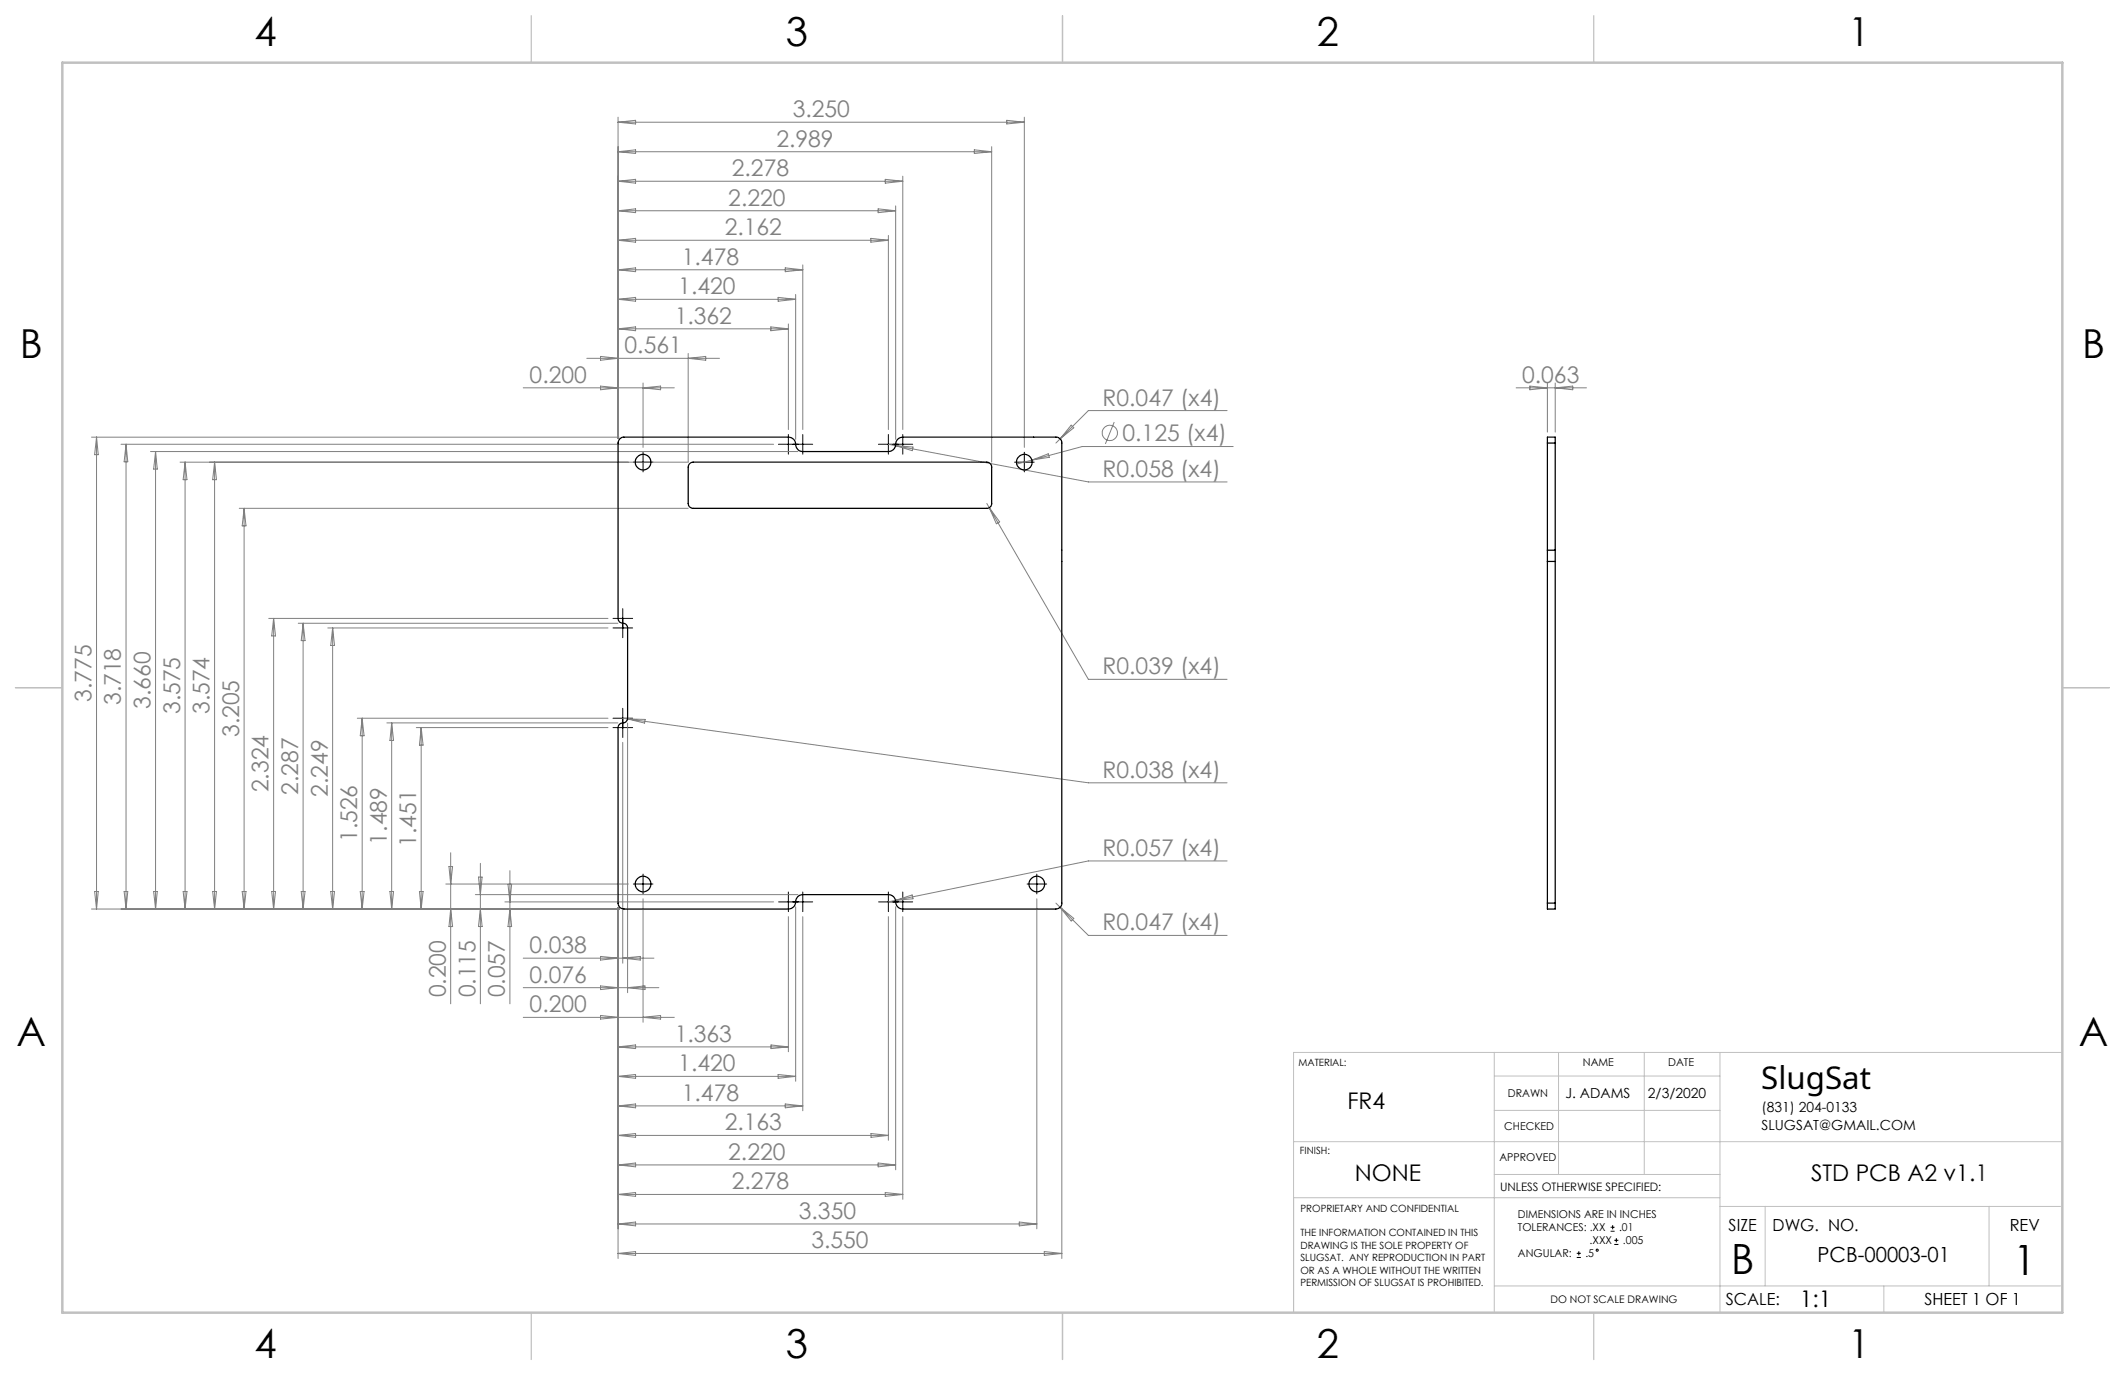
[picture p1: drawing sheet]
<svg xmlns="http://www.w3.org/2000/svg" width="432mm" height="279mm" viewBox="0 0 432 279" stroke-linecap="round" stroke-linejoin="round" font-family="sans-serif">
<g fill="none" stroke="#808080" stroke-width=".2">
<path d="M125.6 23.8v65.2M125.6 24.8l3.6-.4v.8zM125.6 30.8l3.6-.4v.8zM125.6 36.8l3.6-.4v.8zM125.6 36.8h57.8M125.6 30.8h75.9M125.6 24.8h82.5M179.9 36.4l3.5 .4-3.5 .4zM183.4 35.8v51.5M198 30.4l3.5 .4-3.5 .4zM201.5 29.8v64.1M204.6 24.4l3.5 .4-3.5 .4z"/>
<path d="M208.1 23.8v67.1M125.6 42.8l3.6-.4v.8zM125.6 48.8l3.6-.4v.8zM125.6 54.8l3.6-.4v.8zM125.6 54.8h37.5M125.6 48.8h54.9M125.6 42.8h56.4M159.6 54.4l3.5 .4-3.5 .4zM161.7 59.8v29.5M163.1 53.8v33.5M177 48.4l3.5 .4-3.5 .4zM178.4 42.4l3.6 .4-3.6 .4z"/>
<path d="M180.5 47.8v39.5M182 41.8v47.5M106.3 78.8h30.7M119.2 72.8h27M122 72.4l3.6 .4-3.6 .4zM122 78.5l3.6 .3-3.6 .4zM125.6 60.8l3.6-.4v.8zM125.6 66.8l3.6-.4v.8zM125.6 66.8h34.6M125.6 60.8h36.1M130.7 77.8v13.1M130.7 78.8l3.5-.3v.7z"/>
<path d="M139.8 71.8v22.1h-103.2M139.8 72.8l3.6-.4v.8zM156.6 66.4l3.6 .4-3.6 .4zM158.1 60.4l3.6 .4-3.6 .4zM160.2 65.8v21.5M308.1 78.8h14.3M310.9 78.5l3.5 .3-3.5 .4zM314.4 77.8v10M316 77.8v10M316 78.8l3.6-.3v.7zM18.6 88.8h107.2M19.6 88.8v95.9"/>
<path d="M19.6 88.8l.4 3.6h-.8zM24.6 90.3h132.6M25.6 90.3v94.4M25.6 90.3l.4 3.5h-.8zM30.6 91.8h131.5M31.6 91.8v92.9M31.6 91.8l.4 3.5h-.8zM37.6 93.9l.4 3.6h-.8zM37.6 93.9v90.8M43.6 93.9v90.8M43.6 93.9l.4 3.6h-.8zM180.5 90.3l1.5 .3"/>
<path d="M182 90.6l39.2 7.3h28.1M182 90.6l3.5 .2-.1 .8zM209.7 93.5l-3.1 .8M209.7 93.5l3.3-1.3 .2 .7zM217.7 86.4l.5 .5-2.8 2.3zM226.4 85.8l-1.8 4.4M249.3 83.4h-28.1l-6.6 6.6M250.6 90.7h-30.7l-10.2 2.8M48.6 103.3h91.2M49.6 103.3v81.4M49.6 103.3l.4 3.6h-.8zM200.5 102.3l.5 .9"/>
<path d="M201 103.2l20.2 34.8h28.1M201 103.2l2.1 2.8-.6 .4zM54.6 125.7h68.9M55.6 125.7v59M55.6 125.7l.4 3.5h-.8zM60.6 126.6h65M61.6 126.6v58.1M61.6 126.6l.4 3.6h-.8zM66.6 127.6h56.9M67.6 127.6v57.1M67.6 127.6l.4 3.6h-.8zM72.6 145.9h50.9"/>
<path d="M73.6 145.9v38.8M73.6 145.9l.4 3.6h-.8zM78.6 146.9h47M79.6 146.9v37.8M79.6 146.9l.4 3.6h-.8zM84.6 147.8h38.9M85.6 147.8v36.9M85.6 147.8l.4 3.6h-.8zM126.5 150.8v44.9M126.5 145.9l1 .2M127.5 146.1l93.7 13h28.1M127.5 146.1l3.6 .1-.1 .7z"/>
<path d="M127.5 146.9v54.8M90.6 179.6h37.1M91.2 176.1h.8l-.4 3.5zM91.6 173.3v30.7M97.2 178.2h.8l-.4 3.6zM97.6 175.4v28.6M103.2 179.7h.8l-.4 3.6zM103.6 176.9v27.1M249.3 174.9h-28.1l-39.2 8.1M18.6 184.7h107.2M19.2 181.2h.8l-.4 3.5zM25.2 181.2h.8l-.4 3.5z"/>
<path d="M31.2 181.2h.8l-.4 3.5zM37.2 181.2h.8l-.4 3.5zM43.2 181.2h.8l-.4 3.5zM49.2 181.2h.8l-.4 3.5zM55.2 181.2h.8l-.4 3.5zM61.2 181.2h.8l-.4 3.5zM67.2 181.2h.8l-.4 3.5zM73.2 181.2h.8l-.4 3.5zM79.2 181.2h.8l-.4 3.5zM85.2 181.2h.8l-.4 3.5zM91.6 184.7l.4 3.6h-.8zM96.6 181.8h65.5"/>
<path d="M97.6 184.7l.4 3.6h-.8zM102.6 183.3h54.6M103.6 184.7l.4 3.6h-.8zM106.3 194.7h26.6M122 194.3l3.6 .4-3.6 .4zM125.6 184.5v71.2M126.5 194.7l3.6-.4v.8zM130.7 182.6v25.1M160.2 186.3v27.4M161.7 184.3v35.4M163.1 186.3v39.4M180.5 186.3v45.4"/>
<path d="M182 183l-1.5 .3M182 183l3.3-1.1 .2 .7zM182 184.3v53.4M183.4 186.3v57.4M210.7 182.6v67.1M214.6 183.5l6.6 6.6h28.1M215.4 184.4l2.8 2.2-.5 .5zM215.8 184.5v71.2M106.3 200.7h27.6M106.3 206.7h30.7M122 200.3l3.6 .4-3.6 .4zM122 206.3l3.6 .4-3.6 .4z"/>
<path d="M125.6 212.7h34.6M125.6 212.7l3.6-.4v.8zM125.6 218.7l3.6-.4v.8zM125.6 218.7h36.1M127.5 200.7l3.6-.4v.8zM130.7 206.7l3.5-.4v.8zM156.7 212.3l3.5 .4-3.5 .4zM158.1 218.3l3.6 .4-3.6 .4zM125.6 224.7l3.6-.4v.8zM125.6 230.7l3.6-.4v.8zM125.6 236.7l3.6-.4v.8zM125.6 224.7h37.5"/>
<path d="M125.6 230.7h54.9M125.6 236.7h56.4M159.6 224.3l3.5 .4-3.5 .4zM177 230.3l3.5 .4-3.5 .4zM178.4 236.3l3.6 .4-3.6 .4zM125.6 242.7l3.6-.4v.8zM125.6 248.7l3.6-.4v.8zM125.6 254.7l3.6-.4v.8zM125.6 242.7h57.8M125.6 248.7h85.1M125.6 254.7h90.2M179.9 242.3l3.5 .4-3.5 .4z"/>
<path d="M207.1 248.3l3.6 .4-3.6 .4zM212.2 254.3l3.6 .4-3.6 .4z"/>
<circle cx="225.5" cy="88" r="1.55"/>
</g>
<g fill="none" stroke="#000" stroke-width=".2">
<path d="M128.7 93.9h4M130.7 91.9v4M158.2 90.3h6.9M160.2 88.3v4M163.1 88.3v4M178.5 90.3h7M180.5 88.3v4M183.4 88.3v4M206.2 93.9h3.9M208.1 91.9v4M124.6 127.6h4M124.6 125.7h4"/>
<path d="M126.5 123.7v5.9M124.6 147.8h4M124.6 145.9h4M126.5 143.9v6M128.7 179.6h4M130.7 177.6v4M208.7 179.6h4M210.7 177.6v4M158.2 183.3h6.9M160.2 181.3v3.9M163.1 181.3v3.9M178.5 183.3h7"/>
<path d="M180.5 181.3v3.9M183.4 181.3v3.9M320.4 255.5h.8M320.4 254.7h.8M320.8 254.2v.9M327.3 250.2h.8M327.3 249.4h.8M327.7 249v.8M328 252.9h.9M328 252h.9M328.4 251.6v.8"/>
<circle cx="324.5" cy="254" r=".22"/>
</g>
<g fill="none" stroke="#c0c0c0" stroke-width=".2">
<path d="M303.6 213.9v52.7M303.6 218.7h45.9M316.7 213.9v24.8M334.1 213.9v24.8M349.5 213.9v52.8M419.1 213.9h-156.2v52.8M262.9 232h156.2M303.6 238.7h45.9M303.6 225.6h45.9M262.9 243.4h86.6M349.5 245.1h69.2M358.7 245.1v16.2"/>
<path d="M404.2 245.1v16.2M303.6 261.3h115.1M382.8 261.3v5.4"/>
</g>
<path d="M108 3.2v9.5M215.9 3.2v9.5M323.8 3.2v9.5M3.1 139.7h9.6M419.1 139.7h9.5M108 266.7v9.6M215.9 266.7v9.6M323.8 266.7v9.6" fill="none" stroke="#c0c0c0" stroke-width=".25"/>
<path d="M12.7 12.7h406.4v254h-406.4z" fill="none" stroke="#c0c0c0" stroke-width=".5"/>
<g fill="none" stroke="#000" stroke-width=".25">
<path d="M125.9 89.2l.7-.4h33.6a1.53 1.53 0 0 1 1.5 1.8l.4 .7 .5 .4 .5 .1h17.4a1.53 1.53 0 0 0 1.5-1.8l.2-.5 .4-.4 .8-.3h31.2a1.2 1.2 0 0 1 1.2 1.2v93.5a1.2 1.2 0 0 1-1.2 1.2h-31.2a1.53 1.53 0 0 1-1.4-1.7l-.4-.8-.5-.3-.6-.1h-17.4a1.53 1.53 0 0 0-1.5 1.8l-.3 .7-.5 .3-.6 .1h-33.4a1.2 1.2 0 0 1-1.2-1.2v-35.7a1.17 1.17 0 0 1 1.3-1l.5-.3 .1-.6v-18.3a1.04 1.04 0 0 0-1.1-1l-.5-.2-.3-.7v-35.7zM140.1 94.2l.7-.3h59.7a1.02 1.02 0 0 1 1 1v7.4a.96 .96 0 0 1-1 1h-59.7a.96 .96 0 0 1-1-1v-7.4zM314.4 90v-1.2h1.6v1.2M314.4 90v93.5M314.4 90h1.6M316 90v93.5M314.4 114.1h1.6M314.4 111.8h1.6M314.4 183.5v1.2h1.6v-1.2M314.4 183.5h1.6"/>
<circle cx="130.7" cy="93.9" r="1.58"/>
<circle cx="208.1" cy="93.9" r="1.58"/>
<circle cx="130.7" cy="179.6" r="1.58"/>
<circle cx="210.7" cy="179.6" r="1.58"/>
</g>
<g font-size="8.5">
<text x="351.8" y="259">B</text>
<text x="409.1" y="259.1">1</text>
</g>
<g font-size="8.1">
<text x="51.7" y="9.3">4</text>
<text x="159.7" y="9.3">3</text>
<text x="267.6" y="9.3">2</text>
<text x="375.6" y="9.3">1</text>
<text x="4" y="72.8">B</text>
<text x="423.1" y="72.8">B</text>
<text x="3.3" y="212.5">A</text>
<text x="422.4" y="212.5">A</text>
<text x="51.7" y="276">4</text>
<text x="159.7" y="276">3</text>
<text x="267.6" y="276">2</text>
<text x="375.6" y="276">1</text>
</g>
<text font-size="6.3" x="357.9" y="221.3">SlugSat</text>
<g font-size="4.7" fill="#808080">
<text x="161.1" y="23.8">3.250</text>
<text x="157.8" y="29.8">2.989</text>
<text x="148.7" y="35.8">2.278</text>
<text x="148" y="41.8">2.220</text>
<text x="147.3" y="47.8">2.162</text>
<text x="138.6" y="53.8">1.478</text>
<text x="137.8" y="59.8">1.420</text>
<text x="137.1" y="65.8">1.362</text>
<text x="126.9" y="71.8">0.561</text>
<text x="107.6" y="77.8">0.200</text>
<text x="309.3" y="77.8">0.063</text>
<text x="224" y="82.4">R0.047 (x4)</text>
<text x="228.1" y="89.7">0.125 (x4)</text>
<text x="224" y="96.9">R0.058 (x4)</text>
<text x="224" y="137">R0.039 (x4)</text>
<text x="18.6" y="142.6" transform="rotate(-90 18.6 142.6)">3.775</text>
<text x="24.6" y="143.3" transform="rotate(-90 24.6 143.3)">3.718</text>
<text x="30.6" y="144" transform="rotate(-90 30.6 144)">3.660</text>
<text x="36.6" y="145.1" transform="rotate(-90 36.6 145.1)">3.575</text>
<text x="42.6" y="145.1" transform="rotate(-90 42.6 145.1)">3.574</text>
<text x="48.6" y="149.8" transform="rotate(-90 48.6 149.8)">3.205</text>
<text x="54.6" y="161" transform="rotate(-90 54.6 161)">2.324</text>
<text x="60.6" y="161.5" transform="rotate(-90 60.6 161.5)">2.287</text>
<text x="66.6" y="162" transform="rotate(-90 66.6 162)">2.249</text>
<text x="224" y="158">R0.038 (x4)</text>
<text x="72.6" y="171.1" transform="rotate(-90 72.6 171.1)">1.526</text>
<text x="78.6" y="171.6" transform="rotate(-90 78.6 171.6)">1.489</text>
<text x="84.6" y="172.1" transform="rotate(-90 84.6 172.1)">1.451</text>
<text x="224" y="173.9">R0.057 (x4)</text>
<text x="224" y="189">R0.047 (x4)</text>
<text x="107.6" y="193.7">0.038</text>
<text x="90.6" y="202.7" transform="rotate(-90 90.6 202.7)">0.200</text>
<text x="96.6" y="202.7" transform="rotate(-90 96.6 202.7)">0.115</text>
<text x="102.6" y="202.7" transform="rotate(-90 102.6 202.7)">0.057</text>
<text x="107.6" y="199.7">0.076</text>
<text x="107.6" y="205.7">0.200</text>
<text x="137.1" y="211.7">1.363</text>
<text x="137.8" y="217.7">1.420</text>
<text x="138.6" y="223.7">1.478</text>
<text x="147.3" y="229.7">2.163</text>
<text x="148" y="235.7">2.220</text>
<text x="148.7" y="241.7">2.278</text>
<text x="162.3" y="247.7">3.350</text>
<text x="164.9" y="253.7">3.550</text>
</g>
<g font-size="4.7">
<text x="273.8" y="225.4">FR4</text>
<text x="275.3" y="240">NONE</text>
<text x="368" y="240">STD PCB A2 v1.1</text>
<text x="365.7" y="265.6">1:1</text>
</g>
<text font-size="4.2" x="369.3" y="256.5">PCB-00003-01</text>
<g font-size="3.4">
<text x="351.3" y="250.2">SIZE</text>
<text x="360.2" y="250.2">DWG. NO.</text>
<text x="408.4" y="250.2">REV</text>
<text x="350.7" y="265.3">SCALE:</text>
<text x="391.1" y="265.3">SHEET 1 OF 1</text>
</g>
<g font-size="2.8">
<text x="318.1" y="223">J. ADAMS</text>
<text x="334.9" y="223">2/3/2020</text>
<text x="357.9" y="225.9">(831) 204-0133</text>
<text x="357.9" y="229.7">SLUGSAT@GMAIL.COM</text>
</g>
<text font-size="2.4" x="304.8" y="241.9">UNLESS OTHERWISE SPECIFIED:</text>
<g font-size="2.2">
<text x="321.6" y="216.6">NAME</text>
<text x="339" y="216.6">DATE</text>
<text x="306.4" y="223">DRAWN</text>
<text x="305.7" y="229.7">CHECKED</text>
<text x="304.7" y="236">APPROVED</text>
<text x="308.4" y="247.5">DIMENSIONS ARE IN INCHES</text>
<text x="308.4" y="250.2">TOLERANCES: .XX</text>
<text x="329" y="250.2">.01</text>
<text x="308.4" y="255.5">ANGULAR:</text>
<text x="322.1" y="255.5">.5</text>
<text x="323" y="252.8">.XXX</text>
<text x="329.8" y="252.8">.005</text>
</g>
<text font-size="2.1" x="315.1" y="264.8">DO NOT SCALE DRAWING</text>
<g font-size="2">
<text x="263.9" y="216.6">MATERIAL:</text>
<text x="264.2" y="234.6">FINISH:</text>
<text x="264.2" y="246.3">PROPRIETARY AND CONFIDENTIAL</text>
<text x="264.2" y="251.2">THE INFORMATION CONTAINED IN THIS</text>
<text x="264.2" y="253.7">DRAWING IS THE SOLE PROPERTY OF</text>
<text x="264.2" y="256.3">SLUGSAT. ANY REPRODUCTION IN PART</text>
<text x="264.2" y="258.8">OR AS A WHOLE WITHOUT THE WRITTEN</text>
<text x="264.2" y="261.3">PERMISSION OF SLUGSAT IS PROHIBITED.</text>
</g>
</svg>
